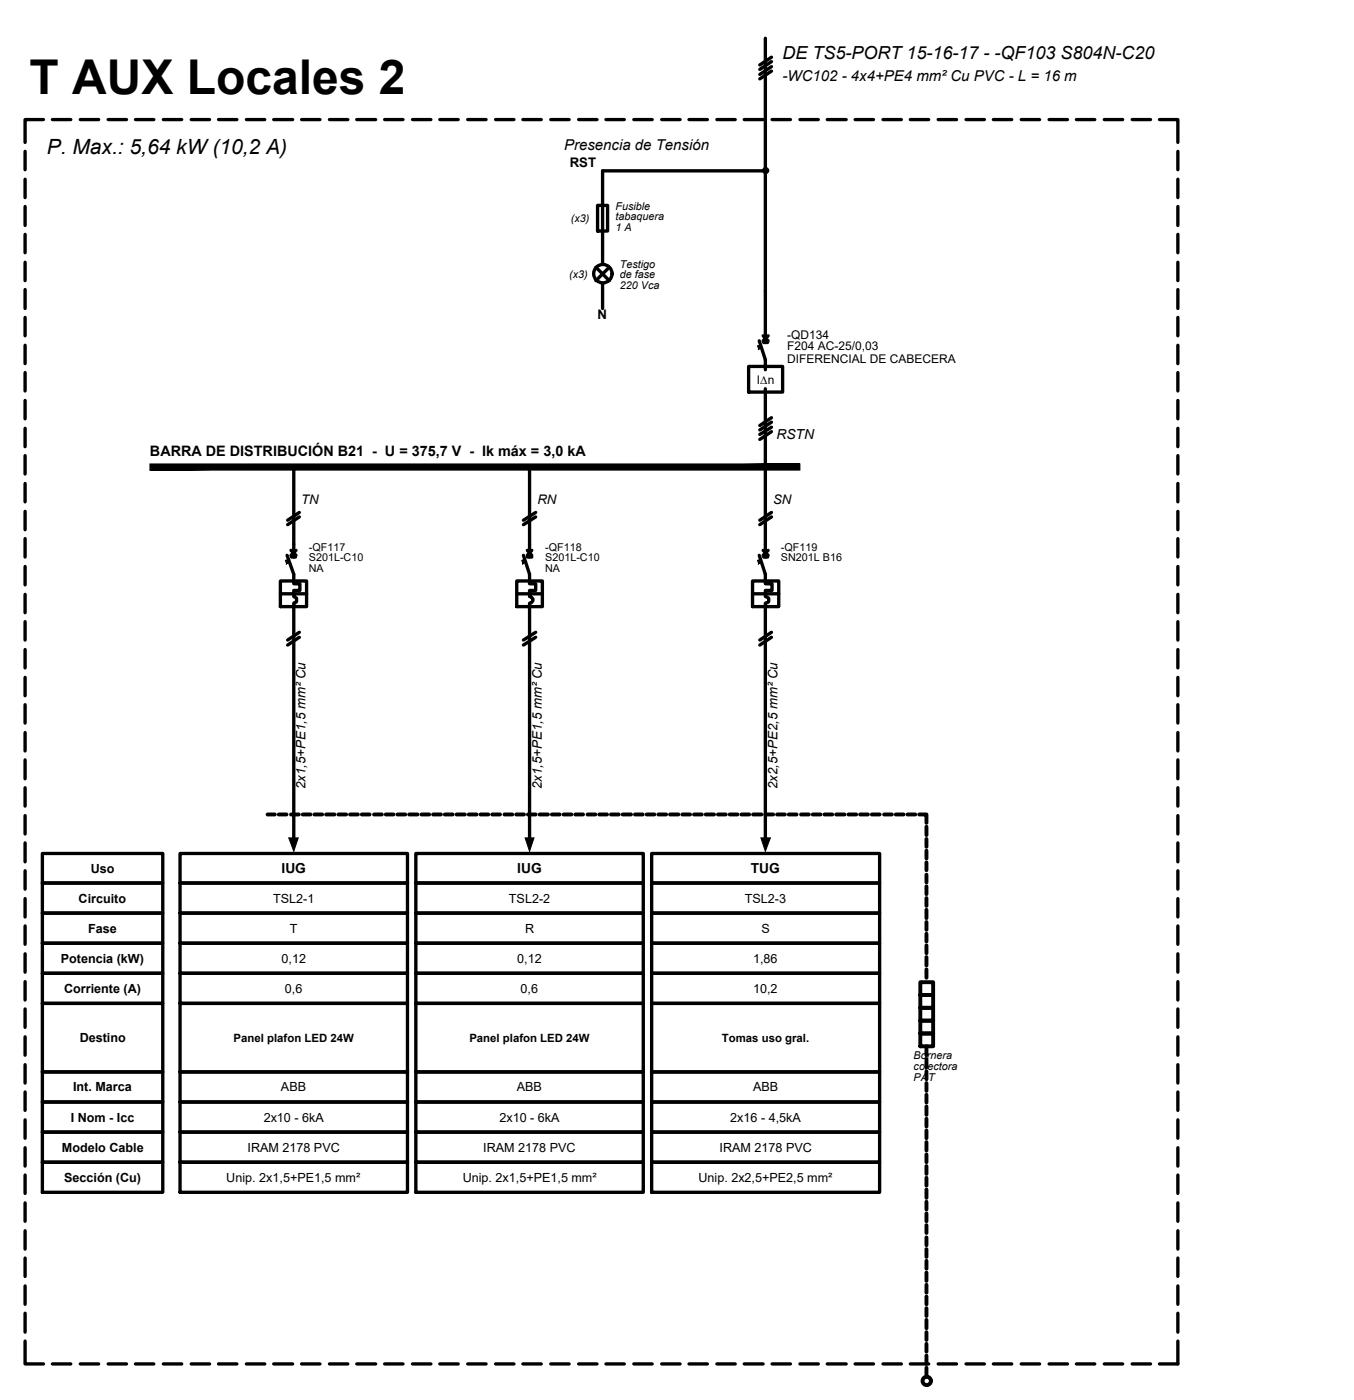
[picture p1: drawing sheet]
<svg xmlns="http://www.w3.org/2000/svg" width="103mm" height="106mm" viewBox="0 0 103 106" stroke-linecap="round" stroke-linejoin="round" font-family="sans-serif">
<!-- layer: UNI-MARCO -->
<g fill="none" stroke="#000" stroke-width=".25">
<path d="M1.9 11.5v1.4M1.9 13.6v1.4M1.9 15.7v1.4M1.9 17.8v1.4M1.9 19.9v1.4M3.3 9.1h-1.4v1.7M4 9.1h1.4M6.1 9.1h1.4M8.2 9.1h1.4M10.3 9.1h1.4M12.4 9.1h1.4M14.5 9.1h1.4"/>
<path d="M16.6 9.1h1.4M18.7 9.1h1.4M20.8 9.1h1.4M22.9 9.1h1.4M25 9.1h1.4M27.1 9.1h1.4M29.2 9.1h1.4M31.3 9.1h1.4M33.4 9.1h1.4M35.5 9.1h1.4M37.6 9.1h1.4M39.7 9.1h1.4"/>
<path d="M41.8 9.1h1.4M43.9 9.1h1.4M46 9.1h1.4M48.1 9.1h1.4M50.2 9.1h1.4M52.3 9.1h1.4M54.4 9.1h1.4M56.5 9.1h1.5M58.6 9.1h1.4M60.7 9.1h1.4M62.8 9.1h1.5M64.9 9.1h1.4"/>
<path d="M67.1 9.1h1.4M69.1 9.1h1.4M71.2 9.1h1.4M73.4 9.1h1.4M75.4 9.1h1.4M77.6 9.1h1.4M79.7 9.1h1.4M81.7 9.1h1.4M83.9 9.1h1.4M86 9.1h1.4M88.1 9.1h1.4v1.7M89.5 11.5v1.4"/>
<path d="M89.5 13.6v1.4M89.5 15.7v1.4M89.5 17.8v1.4M89.5 19.9v1.4M1.9 22v1.4M1.9 24.1v1.4M1.9 26.2v1.4M1.9 28.3v1.4M1.9 30.4v1.4M1.9 32.5v1.4M1.9 34.6v1.4M1.9 36.7v1.4"/>
<path d="M1.9 38.8v1.4M89.5 22v1.4M89.5 24.1v1.4M89.5 26.2v1.4M89.5 28.3v1.4M89.5 30.4v1.4M89.5 32.5v1.4M89.5 34.6v1.4M89.5 36.7v1.4M89.5 38.8v1.4M1.9 40.9v1.4M1.9 43v1.4"/>
<path d="M1.9 45.2v1.3M1.9 47.2v1.4M1.9 49.3v1.4M1.9 51.5v1.4M1.9 53.5v1.4M1.9 55.7v1.3M1.9 57.7v1.5M1.9 59.8v1.4M89.5 40.9v1.4M89.5 43v1.4M89.5 45.2v1.3M89.5 47.2v1.4"/>
<path d="M89.5 49.3v1.4M89.5 51.5v1.4M89.5 53.5v1.4M89.5 55.7v1.3M89.5 57.7v1.5M89.5 59.8v1.4M1.9 62v1.4M1.9 64v1.5M1.9 66.1v1.4M1.9 68.3v1.4M1.9 70.3v1.4M1.9 72.5v1.4"/>
<path d="M1.9 74.6v1.4M1.9 76.6v1.4M1.9 78.8v1.4M89.5 62v1.4M89.5 64v1.5M89.5 66.1v1.4M89.5 68.3v1.4M89.5 70.3v1.4M89.5 72.5v1.4M89.5 74.6v1.4M89.5 76.6v1.4M89.5 78.8v1.4"/>
<path d="M1.9 80.9v1.4M1.9 83v1.4M1.9 85.1v1.4M1.9 87.2v1.4M1.9 89.3v1.4M1.9 91.4v1.4M1.9 93.5v1.4M1.9 95.6v1.4M1.9 97.7v1.4M1.9 99.8v1.4M89.5 80.9v1.4M89.5 83v1.4"/>
<path d="M89.5 85.1v1.4M89.5 87.2v1.4M89.5 89.3v1.4M89.5 91.4v1.4M89.5 93.5v1.4M89.5 95.6v1.4M89.5 97.7v1.4M89.5 99.8v1.4M1.9 101.9v1.7h1.4M4 103.6h1.4M6.1 103.6h1.4M8.2 103.6h1.4"/>
<path d="M10.3 103.6h1.4M12.4 103.6h1.4M14.5 103.6h1.4M16.6 103.6h1.4M18.7 103.6h1.4M20.8 103.6h1.4M22.9 103.6h1.4M25 103.6h1.4M27.1 103.6h1.4M29.2 103.6h1.4M31.3 103.6h1.4M33.4 103.6h1.4"/>
<path d="M35.5 103.6h1.4M37.6 103.6h1.4M39.7 103.6h1.4M41.8 103.6h1.4M43.9 103.6h1.4M46 103.6h1.4M48.1 103.6h1.4M50.2 103.6h1.4M52.3 103.6h1.4M54.4 103.6h1.4M56.5 103.6h1.5M58.6 103.6h1.4"/>
<path d="M60.7 103.6h1.4M62.8 103.6h1.5M64.9 103.6h1.4M67.1 103.6h1.4M69.1 103.6h1.4M71.2 103.6h1.4M73.4 103.6h1.4M75.4 103.6h1.4M77.6 103.6h1.4M79.7 103.6h1.4M81.7 103.6h1.4M83.9 103.6h1.4"/>
<path d="M86 103.6h1.4M89.5 101.9v1.7h-1.4"/>
</g>
<!-- layer: UNI-LIN -->
<g fill="none" stroke="#000" stroke-width=".25">
<path d="M45.4 15.6h.7v2h-.7zM58.1 13h-12.3v7.1M58.1 2.9v23.1M58.6 5.4l-.9 .6M58.6 5.1l-.9 .6M58.6 4.7l-.9 .6M58.6 4.3l-.9 .6M22.3 35.5v6.8M22.7 39.3l-.9 .6M22.7 38.9l-.9 .6M40.2 35.5v6.8M40.7 39.3l-.9 .6"/>
<path d="M40.7 38.9l-.9 .6M45.3 20.3l1 1M45.8 21.5v1.9M46.3 20.3l-1 1M56.9 27.8h2.5v2h-2.5zM57.7 25.9l.4 1.4v.8M58 25.5l.3 .4M58 26h.3M58.1 29.5v12.8M58.3 25.5l-.3 .4M58.6 32.8l-.9 .6M58.6 32.5l-.9 .5"/>
<path d="M58.6 32.1l-.9 .6M58.6 31.7l-.9 .6M58.6 39.3l-.9 .6M58.6 38.9l-.9 .6M21.3 44.1h2v2h-2zM21.3 45.1h2M21.8 42.2l.5 1.4v.7h.5v.6h-.5v.4a.26 .26 0 0 1 .2 .3 .26 .26 0 0 1-.2 .2v18M22.1 41.8l.4 .4M22.1 42.3h.3M22.5 41.8l-.4 .4M22.7 48.4l-.9 .6M22.7 48l-.9 .6"/>
<path d="M39.2 44.1h2v2h-2zM39.2 45.1h2M39.8 42.2l.4 1.4v.7h.5v.6h-.5v.4a.25 .25 0 0 1 .3 .3 .25 .25 0 0 1-.3 .2v18M40 42.3h.4M40 41.8l.4 .4M40.4 41.8l-.4 .4M40.7 48.4l-.9 .6M40.7 48l-.9 .6M57.2 44.1h1.9v2h-1.9zM57.2 45.1h1.9M57.7 42.2l.4 1.4v.7h.5v.6h-.5v.4a.25 .25 0 0 1 .3 .3 .25 .25 0 0 1-.3 .2v18M58 41.8l.3 .4"/>
<path d="M58 42.3h.3M58.3 41.8l-.3 .4M58.6 48.4l-.9 .6M58.6 48l-.9 .6"/>
<circle cx="58.1" cy="13" r=".15"/>
<circle cx="45.8" cy="20.8" r=".7"/>
</g>
<g fill="#000" stroke="#000" stroke-width=".08">
<path d="M21.9 63.7h.7l-.3 1zM39.9 63.7h.7l-.4 1zM57.8 63.7h.7l-.4 1z"/>
<path d="M57.8 26.2l.1 .2-.3 .1zM57.5 26.3l.1 .2 .2-.3z"/>
<path d="M21.9 42.5l.1 .2-.2 .1zM21.7 42.6l.1 .2 .1-.3z"/>
<path d="M39.8 42.5l.1 .2-.2 .1zM39.6 42.6l.1 .2 .1-.3z"/>
<path d="M57.8 42.5l.1 .2-.3 .1zM57.5 42.6l.1 .2 .2-.3z"/>
</g>
<!-- layer: UNI-BARRA -->
<path d="M11.4 35.2v.5l49.3-.5zM11.4 35.7l49.3-.5v.5z" fill="#000" stroke="#000" stroke-width=".08"/>
<!-- layer: UNI-TABLA -->
<g fill="none" stroke="#000" stroke-width=".25">
<path d="M3.2 64.8h9.2v2.3h-9.2zM3.2 67.1h9.2v2.3h-9.2zM3.2 69.4h9.2v2.3h-9.2zM3.2 71.7h9.2v2.2h-9.2zM3.2 73.9h9.2v2.3h-9.2zM3.2 76.2h9.2v5.2h-9.2zM13.7 64.8h17.2v2.3h-17.2zM13.7 67.1h17.2v2.3h-17.2zM13.7 69.4h17.2v2.3h-17.2zM13.7 71.7h17.2v2.2h-17.2zM13.7 73.9h17.2v2.3h-17.2zM13.7 76.2h17.2v5.2h-17.2z"/>
<path d="M31.6 64.8h17.3v2.3h-17.3zM31.6 67.1h17.3v2.3h-17.3zM31.6 69.4h17.3v2.3h-17.3zM31.6 71.7h17.3v2.2h-17.3zM31.6 73.9h17.3v2.3h-17.3zM31.6 76.2h17.3v5.2h-17.3zM49.5 64.8h17.3v2.3h-17.3zM49.5 67.1h17.3v2.3h-17.3zM49.5 69.4h17.3v2.3h-17.3zM49.5 71.7h17.3v2.2h-17.3zM49.5 73.9h17.3v2.3h-17.3zM49.5 76.2h17.3v5.2h-17.3z"/>
<path d="M3.2 81.4h9.2v2.3h-9.2zM3.2 83.7h9.2v2.3h-9.2zM3.2 86h9.2v2.3h-9.2zM3.2 88.3h9.2v2.3h-9.2zM13.7 81.4h17.2v2.3h-17.2zM13.7 83.7h17.2v2.3h-17.2zM13.7 86h17.2v2.3h-17.2zM13.7 88.3h17.2v2.3h-17.2zM31.6 81.4h17.3v2.3h-17.3zM31.6 83.7h17.3v2.3h-17.3zM31.6 86h17.3v2.3h-17.3zM31.6 88.3h17.3v2.3h-17.3z"/>
<path d="M49.5 81.4h17.3v2.3h-17.3zM49.5 83.7h17.3v2.3h-17.3zM49.5 86h17.3v2.3h-17.3zM49.5 88.3h17.3v2.3h-17.3z"/>
</g>
<!-- layer: UNI-PAT -->
<g fill="none" stroke="#000" stroke-width=".3">
<path d="M20.3 61.9h.6M21.2 61.9h.6M22.1 61.9h.6M23 61.9h.6M23.9 61.9h.6M24.8 61.9h.6M25.7 61.9h.6M26.6 61.9h.6M27.5 61.9h.6M28.4 61.9h.6M29.3 61.9h.6M30.2 61.9h.6"/>
<path d="M31.1 61.9h.6M32 61.9h.6M32.9 61.9h.6M33.8 61.9h.6M34.7 61.9h.6M35.6 61.9h.6M36.5 61.9h.6M37.4 61.9h.6M38.3 61.9h.6M39.2 61.9h.6M40.1 61.9h.6M41 61.9h.6"/>
<path d="M41.9 61.9h.6M42.8 61.9h.6M43.7 61.9h.6M44.6 61.9h.6M45.5 61.9h.6M46.4 61.9h.6M47.3 61.9h.6M48.2 61.9h.6M49.1 61.9h.6M50 61.9h.6M50.9 61.9h.6M51.8 61.9h.6"/>
<path d="M52.7 61.9h.6M53.6 61.9h.6M54.5 61.9h.6M55.4 61.9h.6M56.3 61.9h.6M57.2 61.9h.6M58.1 61.9h.6M59 61.9h.6M59.9 61.9h.6M60.8 61.9h.6M61.7 61.9h.6M62.6 61.9h.6"/>
<path d="M63.5 61.9h.6M64.4 61.9h.6M65.3 61.9h.6M66.2 61.9h.6M67.1 61.9h.6M68 61.9h.6M68.9 61.9h.6M69.8 61.9h.6v.6M69.9 78.5h1v1h-1zM69.9 77.5h1v1h-1zM69.9 76.6h1v.9h-1zM69.9 75.6h1v1h-1z"/>
<path d="M69.9 74.6h1v1h-1zM70.4 62.8v.6M70.4 63.7v.6M70.4 64.6v.6M70.4 65.5v.6M70.4 66.4v.6M70.4 67.3v.6M70.4 68.2v.6M70.4 69.1v.6M70.4 70v.6M70.4 70.9v.6M70.4 71.8v.6"/>
<path d="M70.4 72.7v.6M70.4 73.6v.7M70.4 79.5v.7M70.4 80.5v.6M70.4 81.4v.6M70.4 82.3v.6M70.4 83.2v.6M70.4 84.1v.6M70.4 85v.6M70.4 85.9v.6M70.4 86.8v.6M70.4 87.7v.6"/>
<path d="M70.4 88.6v.6M70.4 89.5v.6M70.4 90.4v.6M70.4 91.3v.6M70.4 92.2v.6M70.4 93.1v.6M70.4 94v.6M70.4 94.9v.6M70.4 95.8v.6M70.4 96.7v.6M70.4 97.6v.6M70.4 98.5v.6"/>
<path d="M70.4 99.4v.6M70.4 100.3v.6M70.4 101.2v.6M70.4 102.1v.6M70.4 103v.6M70.4 103.9v.7"/>
<circle cx="70.4" cy="104.9" r=".32"/>
</g>
<text font-size="3.6" x="2.2" y="7.1">T AUX Locales 2</text>
<text font-size="1.6" x="3.6" y="11.7">P. Max.: 5,64 kW (10,2 A)</text>
<text font-size="1.4" x="59.4" y="4.5">DE TS5-PORT 15-16-17 - -QF103 S804N-C20</text>
<g font-size="1.1">
<text x="42.8" y="11.4">Presencia de Tensión</text>
<text x="59.4" y="6.2">-WC102 - 4x4+PE4 mm² Cu PVC - L = 16 m</text>
<text x="11.4" y="34.7">BARRA DE DISTRIBUCIÓN B21 - U = 375,7 V - Ik máx = 3,0 kA</text>
</g>
<g font-size="1">
<text x="43.3" y="12.7">RST</text>
<text x="45.4" y="24.2">N</text>
<text x="59" y="33.4">RSTN</text>
<text x="22.9" y="38.3">TN</text>
<text x="40.8" y="38.3">RN</text>
<text x="58.7" y="38.3">SN</text>
<text x="23.2" y="59.9" transform="rotate(-90 23.2 59.9)">2x1,5+PE1,5 mm² Cu</text>
<text x="41.1" y="59.9" transform="rotate(-90 41.1 59.9)">2x1,5+PE1,5 mm² Cu</text>
<text x="59.1" y="59.9" transform="rotate(-90 59.1 59.9)">2x2,5+PE2,5 mm² Cu</text>
<text x="6" y="68.6">Circuito</text>
<text x="6.7" y="70.8">Fase</text>
<text x="6.9" y="66.3">Uso</text>
<text x="20.7" y="68.6">TSL2-1</text>
<text x="21.4" y="66.3">IUG</text>
<text x="22" y="70.8">T</text>
<text x="38.7" y="68.6">TSL2-2</text>
<text x="39.3" y="66.3">IUG</text>
<text x="39.9" y="70.8">R</text>
<text x="56.6" y="68.6">TSL2-3</text>
<text x="57" y="66.3">TUG</text>
<text x="57.8" y="70.8">S</text>
<text x="4.6" y="73.1">Potencia (kW)</text>
<text x="4.9" y="75.4">Corriente (A)</text>
<text x="21.4" y="73.1">0,12</text>
<text x="21.6" y="75.4">0,6</text>
<text x="39.3" y="73.1">0,12</text>
<text x="39.5" y="75.4">0,6</text>
<text x="57.2" y="73.1">1,86</text>
<text x="57.2" y="75.4">10,2</text>
<text x="5.5" y="82.9">Int. Marca</text>
<text x="6.1" y="79.2">Destino</text>
<text x="21.3" y="82.9">ABB</text>
<text x="39.2" y="82.9">ABB</text>
<text x="57.2" y="82.9">ABB</text>
<text x="4.7" y="87.5">Modelo Cable</text>
<text x="4.9" y="89.8">Sección (Cu)</text>
<text x="5.4" y="85.2">I Nom - Icc</text>
<text x="17.2" y="89.8">Unip. 2x1,5+PE1,5 mm²</text>
<text x="18.8" y="87.5">IRAM 2178 PVC</text>
<text x="20" y="85.2">2x10 - 6kA</text>
<text x="35.1" y="89.8">Unip. 2x1,5+PE1,5 mm²</text>
<text x="36.7" y="87.5">IRAM 2178 PVC</text>
<text x="37.9" y="85.2">2x10 - 6kA</text>
<text x="53" y="89.8">Unip. 2x2,5+PE2,5 mm²</text>
<text x="54.7" y="87.5">IRAM 2178 PVC</text>
<text x="55.5" y="85.2">2x16 - 4,5kA</text>
</g>
<g font-size=".9">
<text x="57.5" y="29.2">I∆n</text>
<text x="59.8" y="25.7">-QD134</text>
<text x="59.8" y="26.6">F204 AC-25/0,03</text>
<text x="59.8" y="27.5">DIFERENCIAL DE CABECERA</text>
<text x="17.7" y="79.1">Panel plafon LED 24W</text>
<text x="35.6" y="79.1">Panel plafon LED 24W</text>
<text x="54.8" y="79.1">Tomas uso gral.</text>
</g>
<g font-size=".8">
<text x="43.3" y="16.9">(x3)</text>
<text x="46.7" y="15.9">Fusible</text>
<text x="46.7" y="16.7">tabaquera</text>
<text x="46.7" y="17.6">1 A</text>
<text x="43.2" y="21.1">(x3)</text>
<text x="47.1" y="20.3">Testigo</text>
<text x="47.1" y="21.1">de fase</text>
<text x="47.1" y="22">220 Vca</text>
<text x="23.5" y="41.9">-QF117</text>
<text x="41.4" y="41.9">-QF118</text>
<text x="59.3" y="41.9">-QF119</text>
<text x="23.5" y="42.7">S201L-C10</text>
<text x="23.5" y="43.5">NA</text>
<text x="41.4" y="42.7">S201L-C10</text>
<text x="41.4" y="43.5">NA</text>
<text x="59.3" y="42.7">SN201L B16</text>
<text x="69.4" y="80.5">Bornera</text>
<text x="69.4" y="81.3">colectora</text>
<text x="69.4" y="82.1">PAT</text>
</g>
</svg>
